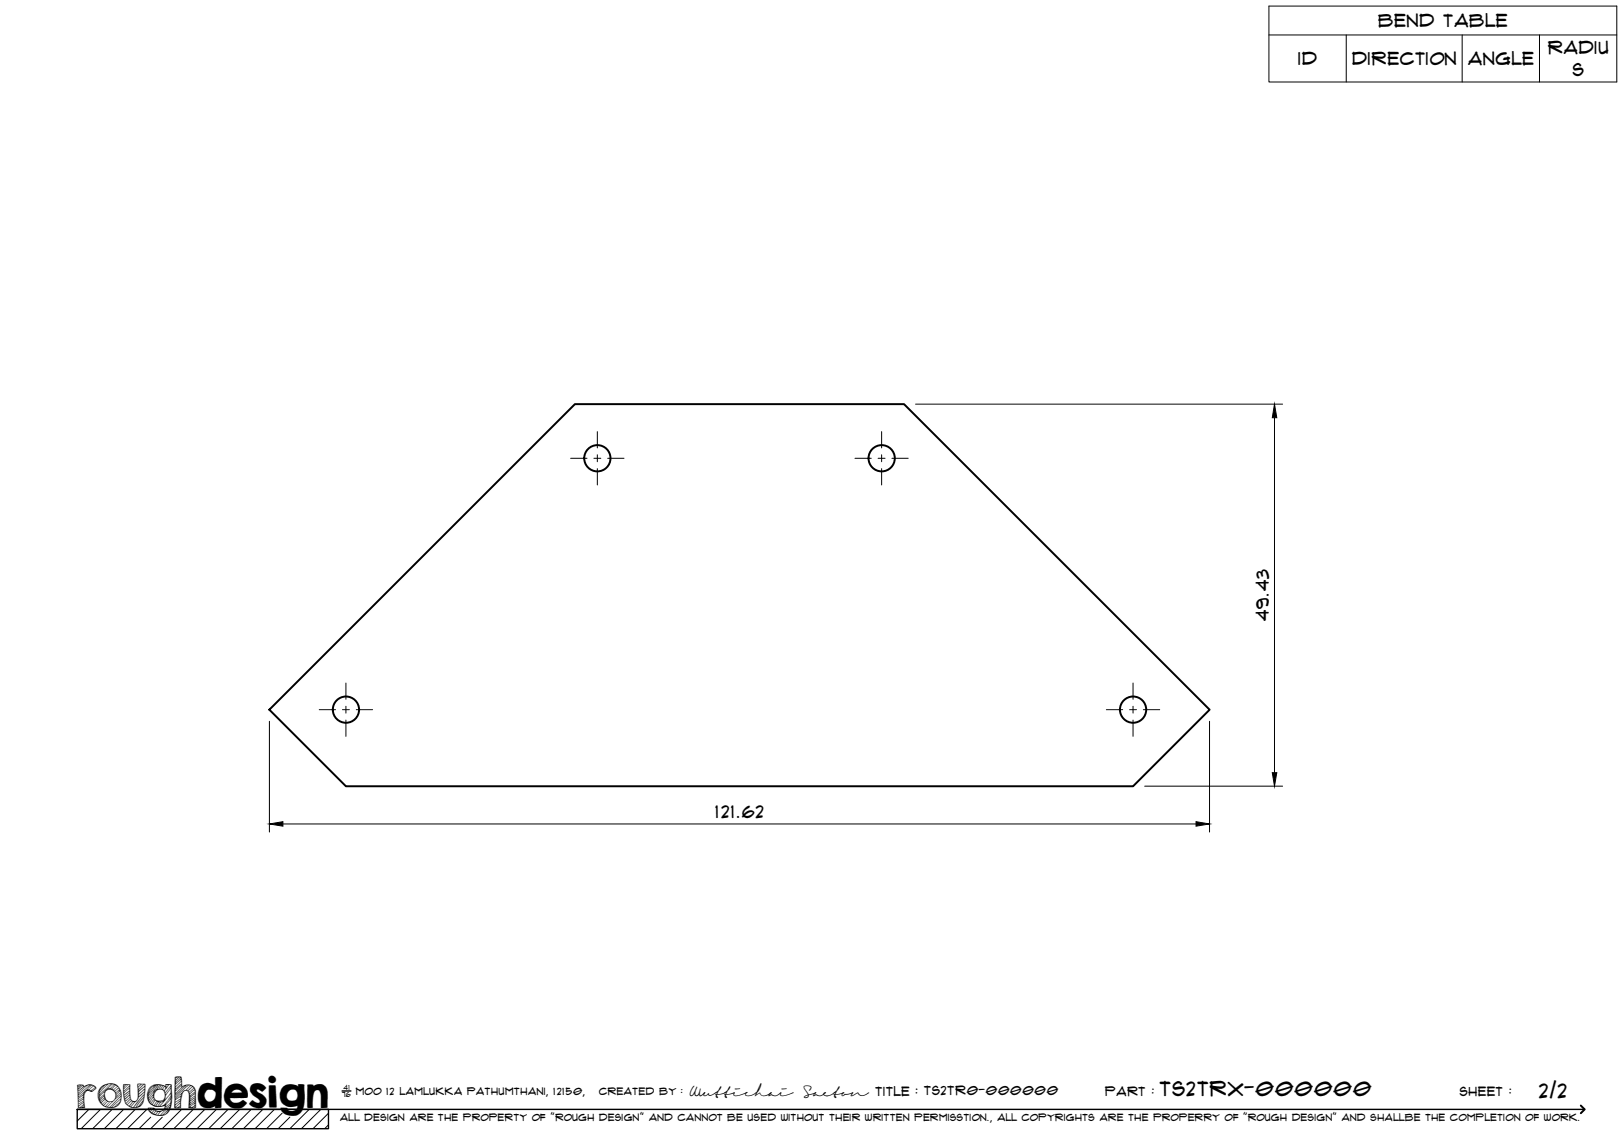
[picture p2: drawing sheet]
<svg xmlns="http://www.w3.org/2000/svg" width="420mm" height="297mm" viewBox="0 0 420 297" stroke-linecap="round" stroke-linejoin="round" font-family="sans-serif">
<!-- layer: Visible -->
<g fill="none" stroke="#000" stroke-width=".51">
<path d="M148.7 104.6h85.2l79 79-19.8 19.8h-203.6l-19.8-19.8z"/>
<circle cx="154.5" cy="118.6" r="3.4"/>
<circle cx="228.1" cy="118.6" r="3.4"/>
<circle cx="89.5" cy="183.6" r="3.4"/>
<circle cx="293.1" cy="183.6" r="3.4"/>
</g>
<!-- layer: TitleBlock -->
<path d="M20 287h65v5h-65zM20 287h390M88.5 282.3h2.3" fill="none" stroke="#000" stroke-width=".36"/>
<path d="M409 286.1l1 .9-1 1" fill="none" stroke="#000" stroke-width=".51"/>
<g fill="none" stroke="#000" stroke-width=".26">
<path d="M23 287l-3 3.1M26 287l-5 5M29 287l-5 5M32 287l-5 5M35 287l-5 5M38 287l-5 5M39 289.1l-3 2.9M42 289.1l-3 2.9M47 287l-5 5M50 287l-5 5M53 287l-5 5M56 287l-5 5"/>
<path d="M59 287l-5 5M62 287l-5 5M65 287l-5 5M68 287l-5 5M71 287l-5 5M73 288l-4 4M75 289.1l-3 2.9M80 287l-5 5M83 287l-5 5M85 288l-4 4M85 291l-1 1"/>
</g>
<!-- layer: Smart Centers -->
<g fill="none" stroke="#000" stroke-width=".26">
<path d="M147.6 118.6h4.3M153.6 118.6h1.8M154.5 111.7v4.2M154.5 117.7v1.8M157.2 118.6h4.2M221.2 118.6h4.2M227.2 118.6h1.8M228.1 111.7v4.2M228.1 117.7v1.8M230.8 118.6h4.2M154.5 121.2v4.3M228.1 121.2v4.3"/>
<path d="M89.5 176.7v4.2M293.1 176.7v4.2M82.6 183.6h4.2M88.6 183.6h1.8M89.5 182.7v1.8M89.5 186.3v4.2M92.2 183.6h4.2M286.2 183.6h4.2M292.2 183.6h1.8M293.1 182.7v1.8M293.1 186.3v4.2M295.8 183.6h4.2"/>
</g>
<!-- layer: Bend Tables -->
<path d="M328.3 1.6h90v19.6h-90zM328.3 9h90M348.3 9v12.2M378.3 9v12.2M398.3 9v12.2" fill="none" stroke="#000" stroke-width=".26"/>
<!-- layer: FD_Dimensions -->
<path d="M236.9 104.6h94.9M329.7 108.1v91.8M69.7 186.6v28.7M312.9 186.6v28.7M73.2 213.2h236.2M296.1 203.4h35.7" fill="none" stroke="#000" stroke-width=".26"/>
<path d="M329.7 104.6l.6 3.5h-1.1zM329.2 199.9h1.1l-.6 3.5zM69.7 213.2l3.5-.6v1.2zM309.4 212.6l3.5 .6-3.5 .6z" fill="#000" stroke="#000" stroke-width=".26"/>
<text font-size="9.7" x="19.9" y="286.8">roughdesign</text>
<g font-size="5.3">
<text x="300.1" y="283.6">TS2TRX-000000</text>
<text x="398.2" y="284">2/2</text>
</g>
<g font-size="4.6">
<text x="356.6" y="7">Bend Table</text>
<text x="335.9" y="16.9">ID</text>
<text x="349.8" y="16.8">Direction</text>
<text x="379.8" y="16.9">Angle</text>
<text x="400.5" y="13.9">Radiu</text>
<text x="406.9" y="19.8">s</text>
<text x="328.2" y="160.7" transform="rotate(-90 328.2 160.7)">49.43</text>
<text x="185.1" y="211.7">121.62</text>
</g>
<g font-size="3.4">
<text x="178.3" y="283.5">Wuttichai</text>
<text x="208.1" y="283.5">Saeton title : TS2TR0-000000</text>
</g>
<g font-size="3.3">
<text x="286" y="283.5">Part :</text>
<text x="377.7" y="283.5">sheet :</text>
</g>
<g font-size="2.7">
<text x="92.1" y="283.3">moo 12 Lamlukka pathumthani, 12150,</text>
<text x="155" y="283.3">created by :</text>
</g>
<text font-size="2.6" x="88" y="290.1">all design are the property of &quot;rough design&quot; and cannot be used without their written permisstion., all copyrights are the properry of &quot;rough design&quot; and shallbe the completion of work.</text>
<g font-size="1.9">
<text x="88.5" y="283.9">76</text>
<text x="88.9" y="282.1">41</text>
</g>
</svg>
